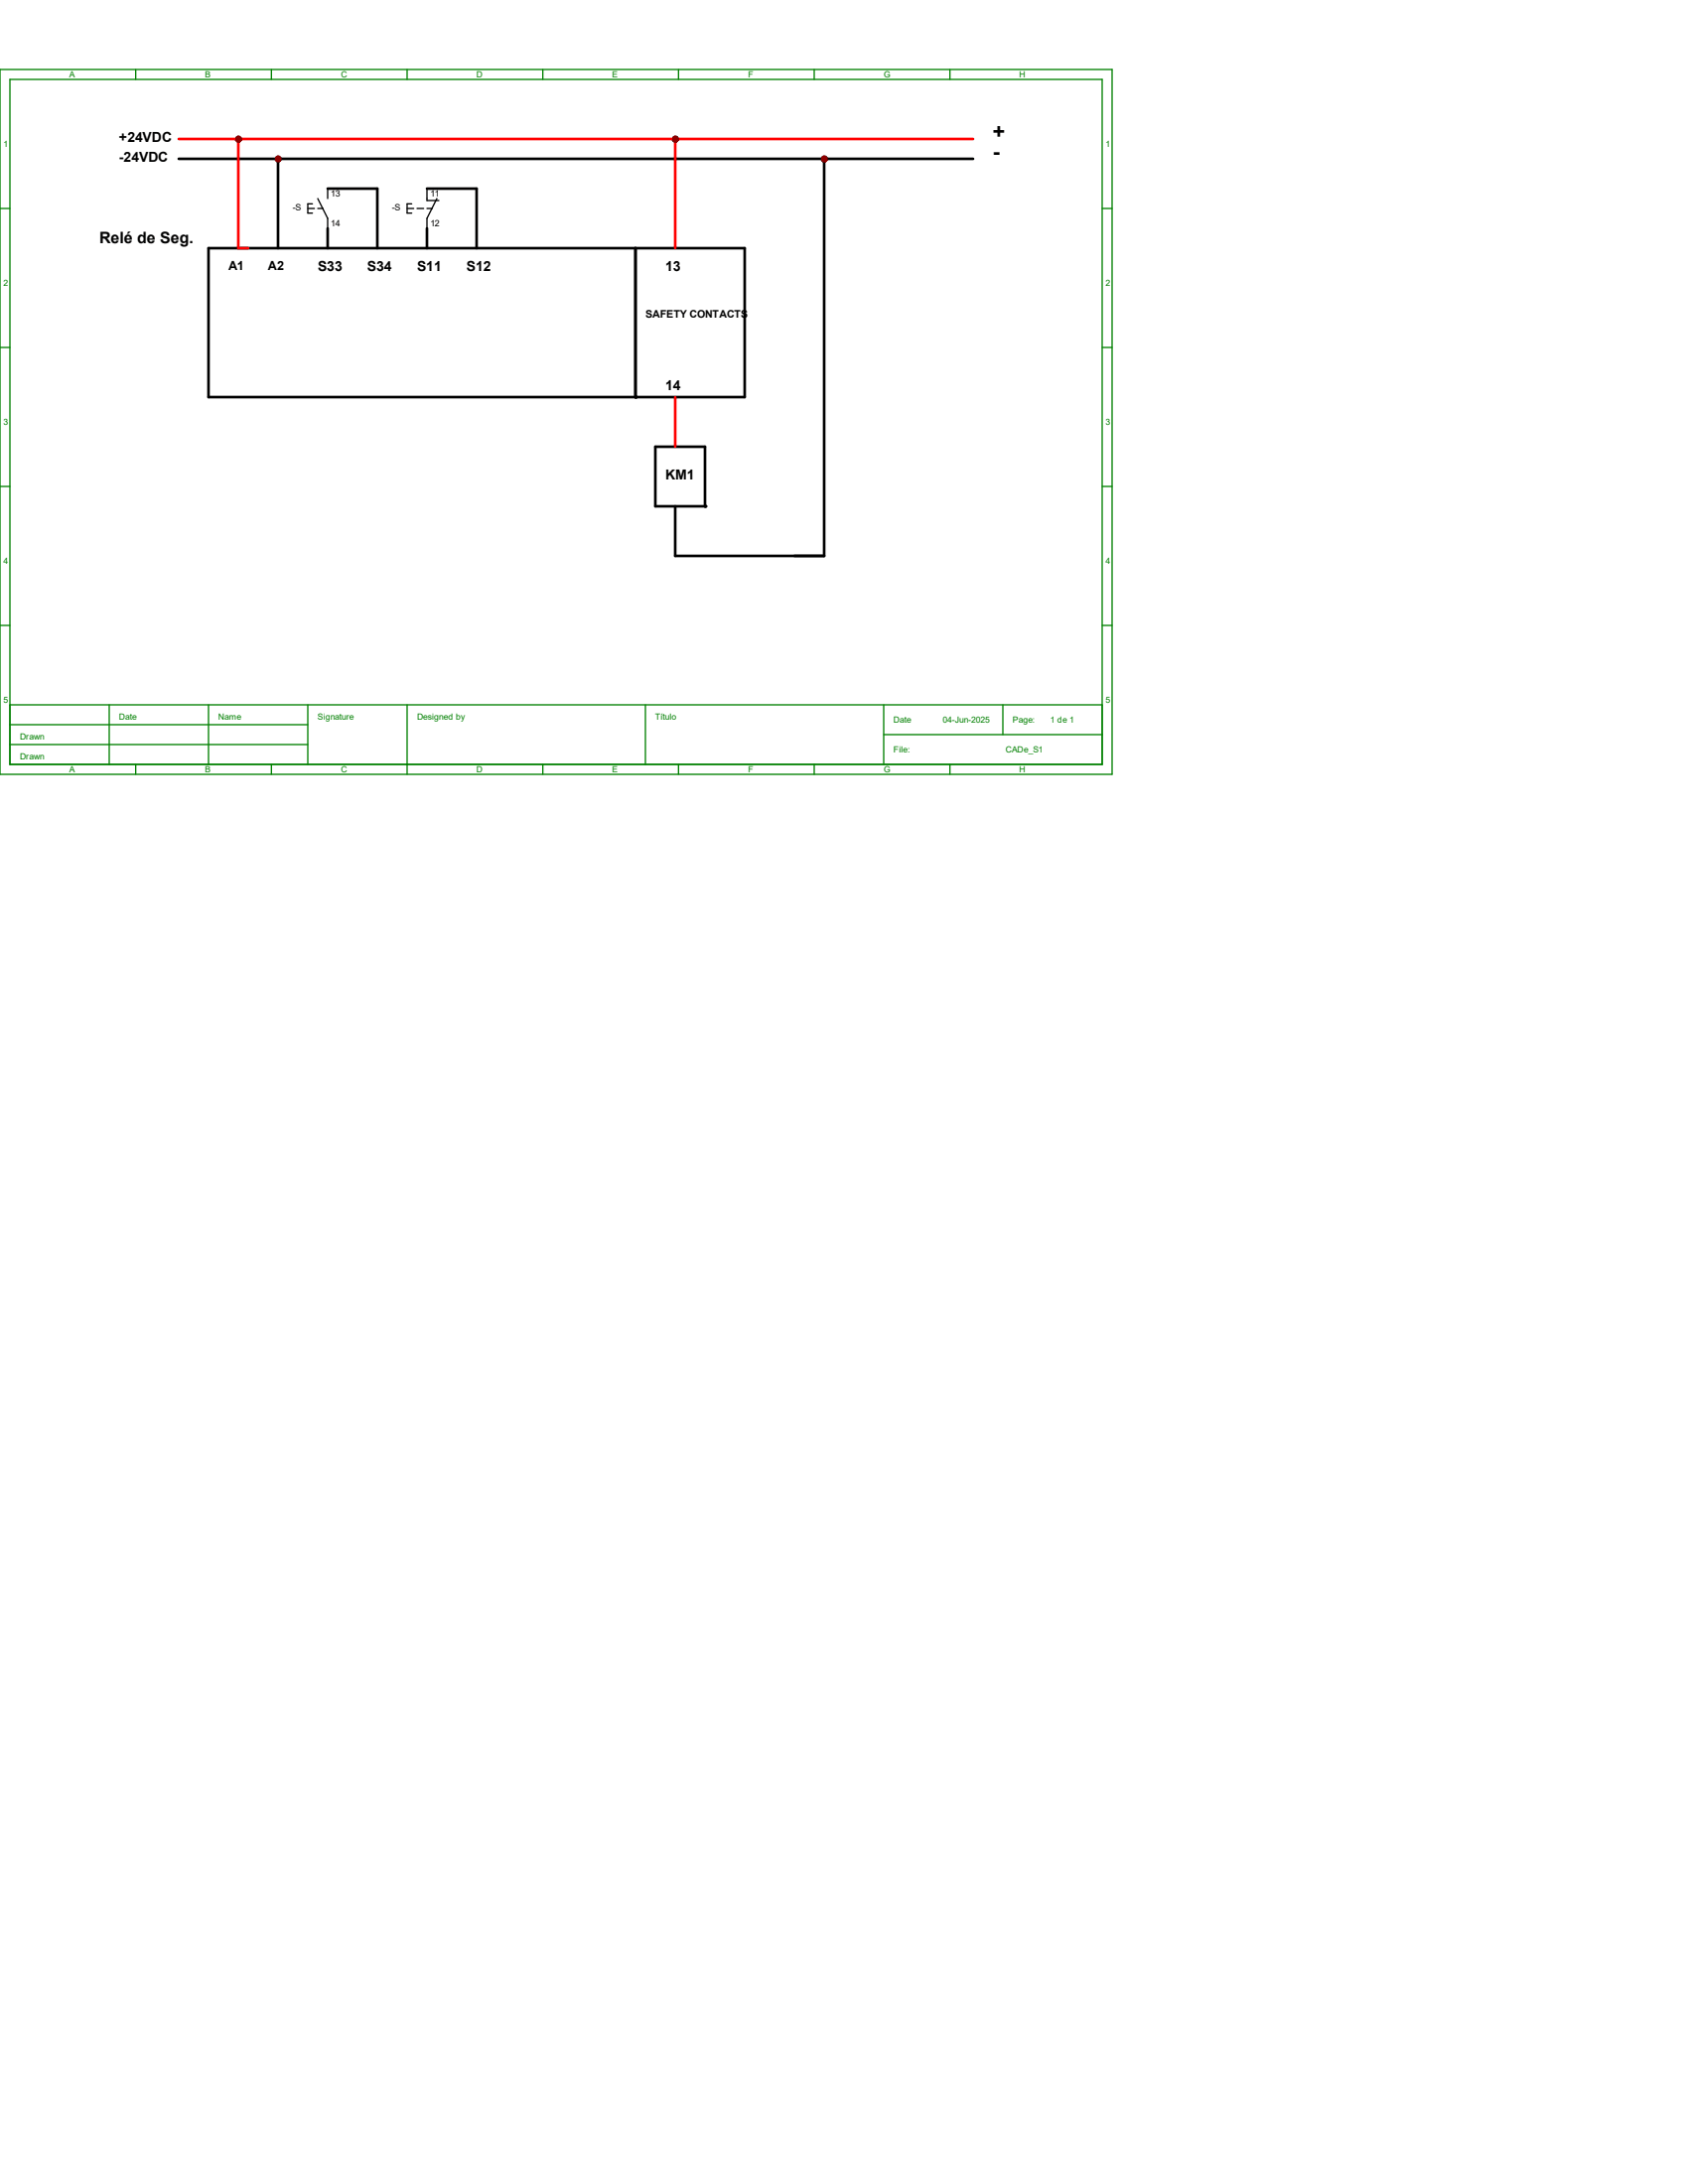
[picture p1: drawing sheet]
<svg xmlns="http://www.w3.org/2000/svg" width="216mm" height="279mm" viewBox="0 0 216 279" stroke-linecap="round" stroke-linejoin="round" font-family="sans-serif">
<g fill="none" stroke="#008000" stroke-width=".17">
<path d="M0 8.9h142.2v90.2h-142.2zM1.3 10.2h139.7v87.6h-139.7zM17.4 8.9v1.3M34.7 8.9v1.3M52.1 8.9v1.3M69.4 8.9v1.3M86.8 8.9v1.3M104.1 8.9v1.3M121.5 8.9v1.3M0 26.7h1.3M141 26.7h1.2M0 44.4h1.3"/>
<path d="M141 44.4h1.2M0 62.2h1.3M141 62.2h1.2M0 80h1.3M1.3 90.2h139.7M1.3 92.7h38.1M1.3 95.2h38.1M14 90.2v7.6M17.4 97.8v1.3M26.7 90.2v7.6M34.7 97.8v1.3M39.4 90.2v7.6"/>
<path d="M52.1 90.2v8.9M69.4 97.8v1.3M82.5 90.2v7.6M86.8 97.8v1.3M104.1 97.8v1.3M113 94h28M113 90.2v7.6M121.5 97.8v1.3M128.3 90.2v3.8M141 80h1.2"/>
</g>
<g fill="#f00" stroke="#800000" stroke-width=".17">
<circle cx="30.5" cy="17.8" r=".28"/>
<circle cx="35.6" cy="20.3" r=".28"/>
</g>
<path d="M39.4 26.7h.8M40 26.1h-.6v1.2h.6M40.6 25.4l1.3 2.5v1.3M40.6 26.7h.7M41.9 24.1v1.3M52.1 26.7h.8M52.7 26.1h-.6v1.2h.6M53.3 26.7h.9M54.6 26.7h.7M54.6 24.1v1.6h1.5M55.9 25.4l-1.3 2.5v1.3" fill="none" stroke="#000" stroke-width=".17"/>
<path d="M26.7 31.7h68.5v19.1h-68.5zM81.3 31.7v19.1" fill="none" stroke="#000" stroke-width=".34"/>
<circle cx="81.3" cy="50.8" r=".17" fill="#000"/>
<circle cx="86.4" cy="17.8" r=".28" fill="#f00" stroke="#800000" stroke-width=".34"/>
<path d="M83.8 57.1h6.4v7.7h-6.4z" fill="none" stroke="#000" stroke-width=".34"/>
<circle cx="90.2" cy="64.8" r=".17" fill="#000"/>
<g fill="#f00" stroke="#800000" stroke-width=".34">
<circle cx="105.4" cy="20.3" r=".28"/>
<circle cx="30.5" cy="17.8" r=".28"/>
<circle cx="35.6" cy="20.3" r=".28"/>
<circle cx="86.4" cy="17.8" r=".28"/>
</g>
<path d="M22.9 17.8h101.6M30.5 17.8v13.9h1.2M86.4 17.8v13.9M86.4 50.8v6.3" fill="none" stroke="#f00" stroke-width=".34"/>
<path d="M22.9 20.3h101.6M35.6 20.3v11.4M105.4 20.3v50.8h-19v-6.3" fill="none" stroke="#000" stroke-width=".34"/>
<g fill="#800000" stroke="#800000" stroke-width=".34">
<circle cx="30.5" cy="17.8" r=".28"/>
<circle cx="35.6" cy="20.3" r=".28"/>
<circle cx="86.4" cy="17.8" r=".28"/>
<circle cx="105.4" cy="20.3" r=".28"/>
</g>
<path d="M41.9 29.2v2.5M41.9 24.1h6.4v7.6M54.6 24.1h6.4v7.6M54.6 29.2v2.5" fill="none" stroke="#010000" stroke-width=".34"/>
<g font-size="2.7">
<text x="127" y="17.8">+</text>
<text x="127" y="20.3">-</text>
</g>
<text font-size="2" x="12.7" y="31.1">Relé de Seg.</text>
<g font-size="1.8">
<text x="15.2" y="18.2">+24VDC</text>
<text x="15.2" y="20.7">-24VDC</text>
<text x="40.6" y="34.7">S33</text>
<text x="47" y="34.7">S34</text>
<text x="53.3" y="34.7">S11</text>
<text x="59.7" y="34.7">S12</text>
<text x="85.1" y="34.7">13</text>
<text x="85.1" y="49.9">14</text>
<text x="85.1" y="61.3">KM1</text>
</g>
<g font-size="1.6">
<text x="29.2" y="34.5">A1</text>
<text x="34.3" y="34.5">A2</text>
</g>
<text font-size="1.4" x="82.5" y="40.6">SAFETY CONTACTS</text>
<g font-size="1.1" fill="#008000">
<text x="8.9" y="9.9">A</text>
<text x="26.2" y="9.9">B</text>
<text x="43.6" y="9.9">C</text>
<text x="61" y="9.9">D</text>
<text x="78.3" y="9.9">E</text>
<text x="95.7" y="9.9">F</text>
<text x="113" y="9.9">G</text>
<text x="130.4" y="9.9">H</text>
<text x=".4" y="18.8">1</text>
<text x="141.4" y="18.8">1</text>
<text x=".4" y="36.6">2</text>
<text x="141.4" y="36.6">2</text>
<text x=".4" y="54.4">3</text>
<text x="141.4" y="54.4">3</text>
<text x=".4" y="72.2">4</text>
<text x="141.4" y="72.2">4</text>
<text x=".4" y="90">5</text>
<text x="141.4" y="90">5</text>
<text x="2.5" y="94.6">Drawn</text>
<text x="15.2" y="92.1">Date</text>
<text x="27.9" y="92.1">Name</text>
<text x="40.6" y="92.1">Signature</text>
<text x="53.3" y="92.1">Designed by</text>
<text x="83.8" y="92.1">Título</text>
<text x="114.3" y="92.5">Date</text>
<text x="120.6" y="92.5">04-Jun-2025</text>
<text x="129.5" y="92.5">Page:</text>
<text x="134.4" y="92.5">1 de 1</text>
<text x="2.5" y="97.2">Drawn</text>
<text x="8.9" y="98.8">A</text>
<text x="26.2" y="98.8">B</text>
<text x="43.6" y="98.8">C</text>
<text x="61" y="98.8">D</text>
<text x="78.3" y="98.8">E</text>
<text x="95.7" y="98.8">F</text>
<text x="113" y="98.8">G</text>
<text x="114.3" y="96.3">File:</text>
<text x="128.6" y="96.3">CADe_S1</text>
<text x="130.4" y="98.8">H</text>
</g>
<g font-size="1.1">
<text x="37.5" y="27">-S</text>
<text x="42.3" y="25.1">13</text>
<text x="42.3" y="28.9">14</text>
<text x="50.2" y="27">-S</text>
<text x="55" y="25.1">11</text>
<text x="55" y="28.9">12</text>
</g>
</svg>
